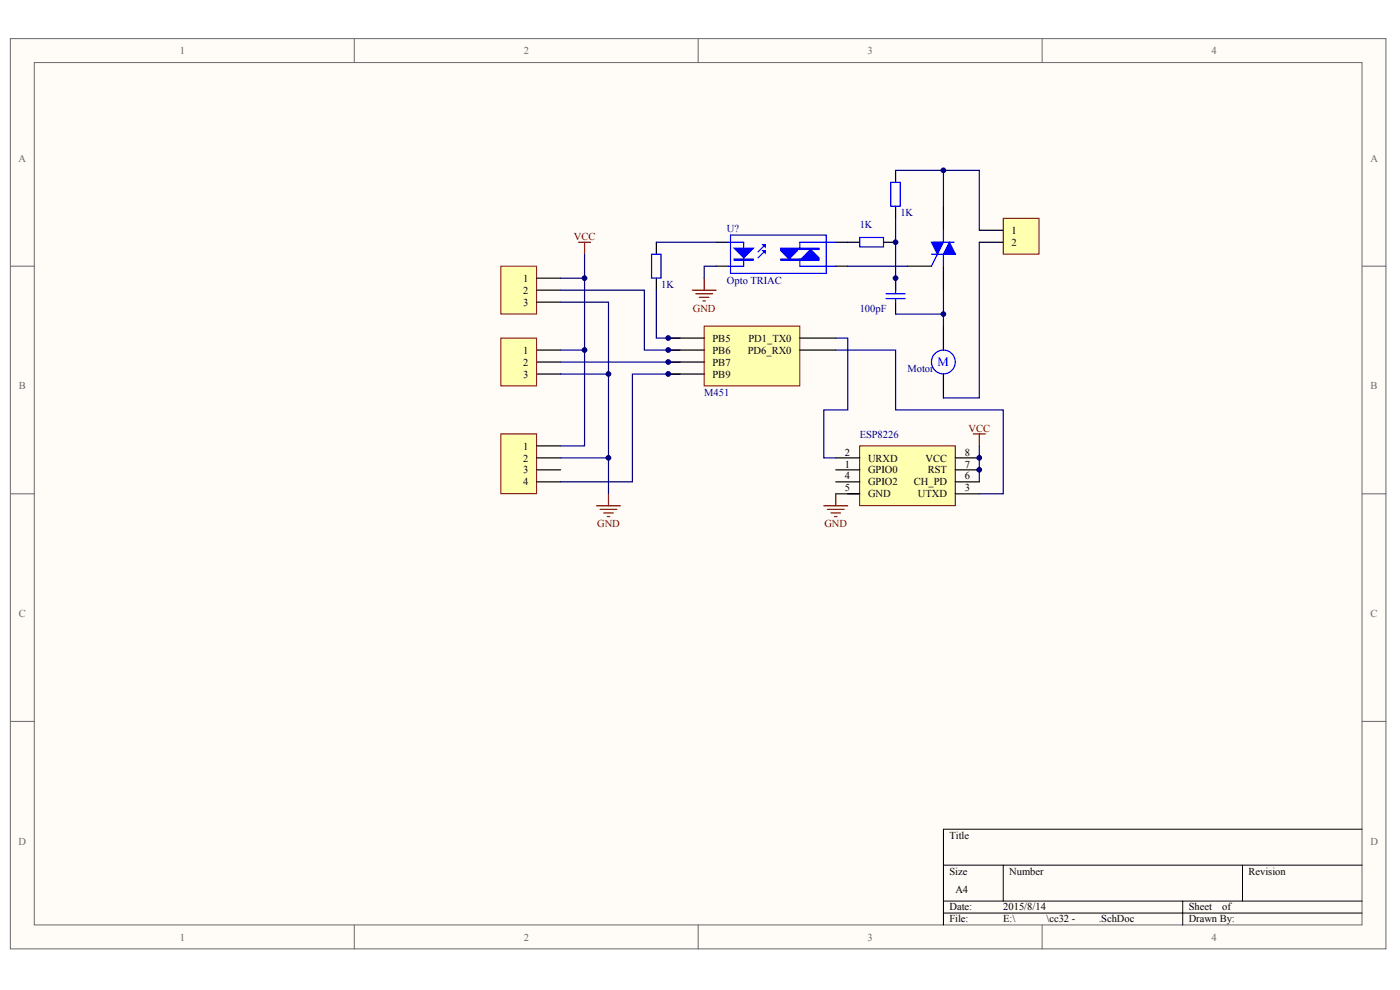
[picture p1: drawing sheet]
<svg xmlns="http://www.w3.org/2000/svg" width="296mm" height="209mm" viewBox="0 0 296 209" stroke-linecap="round" stroke-linejoin="round" font-family="sans-serif">
<g fill="#fffcf8" stroke="#696969" stroke-width=".21">
<path d="M2.2 8.2h290.8v192.3h-290.8z"/>
<path d="M7.2 13.2h280.7v182.2h-280.7z"/>
</g>
<path d="M74.9 8.2v5M147.6 8.2v5M220.3 8.2v5M2.2 56.3h5M288 56.3h5M2.2 104.3h5M288 104.3h5M2.2 152.4h5M288 152.4h5M74.9 195.5v5M147.6 195.5v5M220.3 195.5v5" fill="none" stroke="#696969" stroke-width=".21"/>
<path d="M288 175.2h-88.5v20.3M199.5 182.8h88.5M199.5 190.4h88.5M199.5 192.9h88.5M212.1 182.8v7.6M250 190.4v5.1M262.7 182.8v7.6" fill="none" stroke="#000" stroke-width=".21"/>
<path d="M151.4 51.2h2.5M151.4 56.3h2.5M176.7 51.2h2.5M176.7 56.3h2.5M191.9 56.3h5M199.5 43.6v5.1M199.5 56.3v5M199.5 68.9v5.1M199.5 79v5.1" fill="none" stroke="#000" stroke-width=".25"/>
<g fill="none" stroke="#00f" stroke-width=".25">
<path d="M153.9 51.2h3.3v5.1h-3.3M154.4 49.7h20.3v8.1h-20.3zM161.8 53l-1.5 1.5M161.8 51.7l-1.5 1.5M169.1 54.7v1.6h7.6M176.7 51.2h-7.6v1.5M196.9 53.7h5.1M197.2 51.2h4.5M198.2 53.7l-1.3 2.6M199.5 48.7v2.5M199.5 53.7v2.6"/>
<circle cx="199.4" cy="76.5" r="2.52"/>
</g>
<g fill="#00f" stroke="#00f" stroke-width=".25">
<path d="M155.2 52.5h4l-2 2z"/>
<path d="M161.3 51.7h.5v.5z"/>
<path d="M161.3 53h.5v.5z"/>
<path d="M200.7 51.2l1.3 2.5h-2.5z"/>
<path d="M196.9 51.2h2.6l-1.3 2.5z"/>
<path d="M155.2 54.7h4v.3h-4z" fill-rule="evenodd"/>
<path d="M165.1 52.5h8.1v.2h-4.6v.3l-1.8 1.7-1.7-1.7z" fill-rule="evenodd"/>
<path d="M165.1 54.7h4.5v-.2l1.8-1.8 1.8 1.8v.5h-8.1z" fill-rule="evenodd"/>
</g>
<path d="M105.9 56.3h7.5v10.1h-7.5z" fill="#ffffb0" stroke="#800000" stroke-width=".21"/>
<path d="M113.5 58.8h5M113.5 61.3h5M113.5 63.8h5" fill="none" stroke="#000" stroke-width=".25"/>
<path d="M105.9 71.4h7.5v10.1h-7.5z" fill="#ffffb0" stroke="#800000" stroke-width=".21"/>
<path d="M113.5 74h5M113.5 76.5h5M113.5 79h5" fill="none" stroke="#000" stroke-width=".25"/>
<path d="M105.9 91.7h7.5v12.6h-7.5z" fill="#ffffb0" stroke="#800000" stroke-width=".21"/>
<path d="M189.3 36v2.5M138.8 51.2v2.5M138.8 58.8v2.5M179.2 51.2h2.6M186.8 51.2h2.5M189.3 43.6v2.5M189.3 58.8v2.5M189.3 63.8v2.6M113.5 94.2h5M113.5 96.8h5M113.5 99.3h5M113.5 101.8h5" fill="none" stroke="#000" stroke-width=".25"/>
<path d="M188.3 38.5h2v5.1h-2zM137.7 53.7h2v5.1h-2zM181.8 50.2h5v2h-5zM187.3 62.1h4.1M187.3 63.1h4.1M189.3 61.3v.8M189.3 63.1v.7" fill="none" stroke="#00f" stroke-width=".25"/>
<path d="M189.3 36h10.2v7.6M138.8 51.2h12.6M151.4 56.3h-2.5v2.5M179.2 56.3h12.7M189.3 46.1v15.2M138.8 61.3v10.1h5M189.3 66.4h10.2M199.5 61.3v7.6" fill="none" stroke="#000080" stroke-width=".25"/>
<path d="M148.9 58.8v2.5M146.3 61.3h5.1M147.1 62.1h3.5M147.9 62.8h2M148.6 63.6h.5" fill="none" stroke="#800000" stroke-width=".25"/>
<path d="M212.1 46.1h7.6v7.6h-7.6z" fill="#ffffb0" stroke="#800000" stroke-width=".21"/>
<path d="M207 48.7h5.1M207 51.2h5.1" fill="none" stroke="#000" stroke-width=".25"/>
<path d="M199.5 36h7.5v12.7M123.6 53.7v5.1h-5.1M123.6 58.8v15.2h-5.1M207 51.2v32.9h-7.5M118.5 61.3h17.7v12.7h7.6M118.5 79h10.1v17.8M118.5 63.8h10.1v15.2M118.5 76.5h25.3M123.6 74v20.2h-5.1M143.8 79h-10.1v22.8h-15.2M118.5 96.8h10.1v7.5M179.2 104.3h7.6" fill="none" stroke="#000080" stroke-width=".25"/>
<g fill="none" stroke="#800000" stroke-width=".25">
<path d="M122.3 51.2h2.5M123.6 51.2v2.5M205.8 91.7h2.5M207 91.7v2.5M126.1 106.9h5.1M126.9 107.6h3.5M127.6 108.4h2.1M128.4 109.2h.5M128.6 104.3v2.6M174.2 106.9h5M174.9 107.6h3.6M175.7 108.4h2"/>
<path d="M176.4 109.2h.5M176.7 104.3v2.6"/>
</g>
<path d="M181.8 94.2h20.2v12.7h-20.2z" fill="#ffffb0" stroke="#800000" stroke-width=".21"/>
<path d="M176.7 99.3h5.1M176.7 96.8h5.1M202 99.3h5M202 96.8h5M176.7 104.3h5.1M176.7 101.8h5.1M202 104.3h5M202 101.8h5" fill="none" stroke="#000" stroke-width=".25"/>
<path d="M148.9 68.9h20.2v12.6h-20.2z" fill="#ffffb0" stroke="#800000" stroke-width=".21"/>
<path d="M141.3 71.4h7.6M141.3 74h7.6M141.3 76.5h7.6M141.3 79h7.6M169.1 71.4h7.6M169.1 74h7.6" fill="none" stroke="#000" stroke-width=".25"/>
<path d="M176.7 74h12.6v12.6h22.8v17.7h-5.1M176.7 71.4h2.5v15.2h-5v10.2h2.5M207 94.2v7.6" fill="none" stroke="#000080" stroke-width=".25"/>
<g fill="#000080" stroke="#000080" stroke-width=".21">
<circle cx="123.6" cy="74" r=".49"/>
<circle cx="123.6" cy="58.8" r=".49"/>
<circle cx="128.6" cy="96.7" r=".49"/>
<circle cx="128.6" cy="79" r=".49"/>
<circle cx="141.3" cy="79" r=".49"/>
<circle cx="141.3" cy="76.5" r=".49"/>
<circle cx="141.3" cy="74" r=".49"/>
<circle cx="141.3" cy="71.4" r=".49"/>
<circle cx="189.3" cy="58.8" r=".49"/>
<circle cx="189.3" cy="51.2" r=".49"/>
<circle cx="199.4" cy="66.4" r=".49"/>
<circle cx="199.4" cy="36" r=".49"/>
<circle cx="207" cy="99.3" r=".49"/>
<circle cx="207" cy="96.7" r=".49"/>
</g>
<text font-size="2.7" fill="#00f" x="198.2" y="77.4">M</text>
<g font-size="2.2" fill="#696969">
<text x="38" y="11.4">1</text>
<text x="110.7" y="11.4">2</text>
<text x="183.4" y="11.4">3</text>
<text x="256.1" y="11.4">4</text>
<text x="3.9" y="34.2">A</text>
<text x="289.7" y="34.2">A</text>
<text x="4" y="82.3">B</text>
<text x="289.8" y="82.3">B</text>
<text x="4" y="130.4">C</text>
<text x="289.8" y="130.4">C</text>
<text x="3.9" y="178.5">D</text>
<text x="289.7" y="178.5">D</text>
<text x="38" y="198.7">1</text>
<text x="110.7" y="198.7">2</text>
<text x="183.4" y="198.7">3</text>
<text x="256.1" y="198.7">4</text>
</g>
<g font-size="2.2" fill="#000080">
<text x="190.4" y="45.6">1K</text>
<text x="153.7" y="48.9">U?</text>
<text x="181.8" y="48.2">1K</text>
<text x="139.8" y="60.8">1K</text>
<text x="153.7" y="60.1">Opto TRIAC</text>
<text x="181.8" y="65.9">100pF</text>
<text x="148.9" y="83.6">M451</text>
<text x="191.9" y="78.5">Motor</text>
<text x="181.8" y="92.5">ESP8226</text>
</g>
<g font-size="2.2" fill="#800000">
<text x="121.3" y="50.7">VCC</text>
<text x="146.5" y="65.8">GND</text>
<text x="204.8" y="91.2">VCC</text>
<text x="126.2" y="111.4">GND</text>
<text x="174.3" y="111.4">GND</text>
</g>
<g font-size="2.2">
<text x="213.9" y="49.4">1</text>
<text x="213.9" y="52">2</text>
<text x="110.6" y="59.6">1</text>
<text x="110.6" y="62.1">2</text>
<text x="110.6" y="64.6">3</text>
<text x="110.6" y="74.7">1</text>
<text x="110.6" y="77.3">2</text>
<text x="150.6" y="72.2">PB5</text>
<text x="150.6" y="74.7">PB6</text>
<text x="150.6" y="77.3">PB7</text>
<text x="158.1" y="74.7">PD6_RX0</text>
<text x="158.2" y="72.2">PD1_TX0</text>
<text x="110.6" y="79.8">3</text>
<text x="150.6" y="79.8">PB9</text>
<text x="110.6" y="95">1</text>
<text x="110.6" y="97.5">2</text>
<text x="110.6" y="100.1">3</text>
<text x="178.6" y="98.8">1</text>
<text x="178.6" y="96.3">2</text>
<text x="178.6" y="101.3">4</text>
<text x="183.5" y="100.1">GPIO0</text>
<text x="183.5" y="97.5">URXD</text>
<text x="195.7" y="97.5">VCC</text>
<text x="196.2" y="100.1">RST</text>
<text x="204" y="101.3">6</text>
<text x="204" y="98.8">7</text>
<text x="204" y="96.3">8</text>
<text x="110.6" y="102.6">4</text>
<text x="178.6" y="103.9">5</text>
<text x="183.5" y="102.6">GPIO2</text>
<text x="183.5" y="105.1">GND</text>
<text x="193.2" y="102.6">CH_PD</text>
<text x="194.1" y="105.1">UTXD</text>
<text x="204" y="103.9">3</text>
<text x="200.7" y="177.2">Title</text>
<text x="200.7" y="184.8">Size</text>
<text x="213.4" y="184.8">Number</text>
<text x="263.9" y="184.8">Revision</text>
<text x="202" y="188.6">A4</text>
<text x="200.7" y="192.4">Date:</text>
<text x="200.7" y="194.9">File:</text>
<text x="212.1" y="192.4">2015/8/14</text>
<text x="212.1" y="194.9">E:\</text>
<text x="221.2" y="194.9">\cc32 -</text>
<text x="232.3" y="194.9">.SchDoc</text>
<text x="251.3" y="192.4">Sheet</text>
<text x="251.3" y="194.9">Drawn By:</text>
<text x="258.4" y="192.4">of</text>
</g>
</svg>
